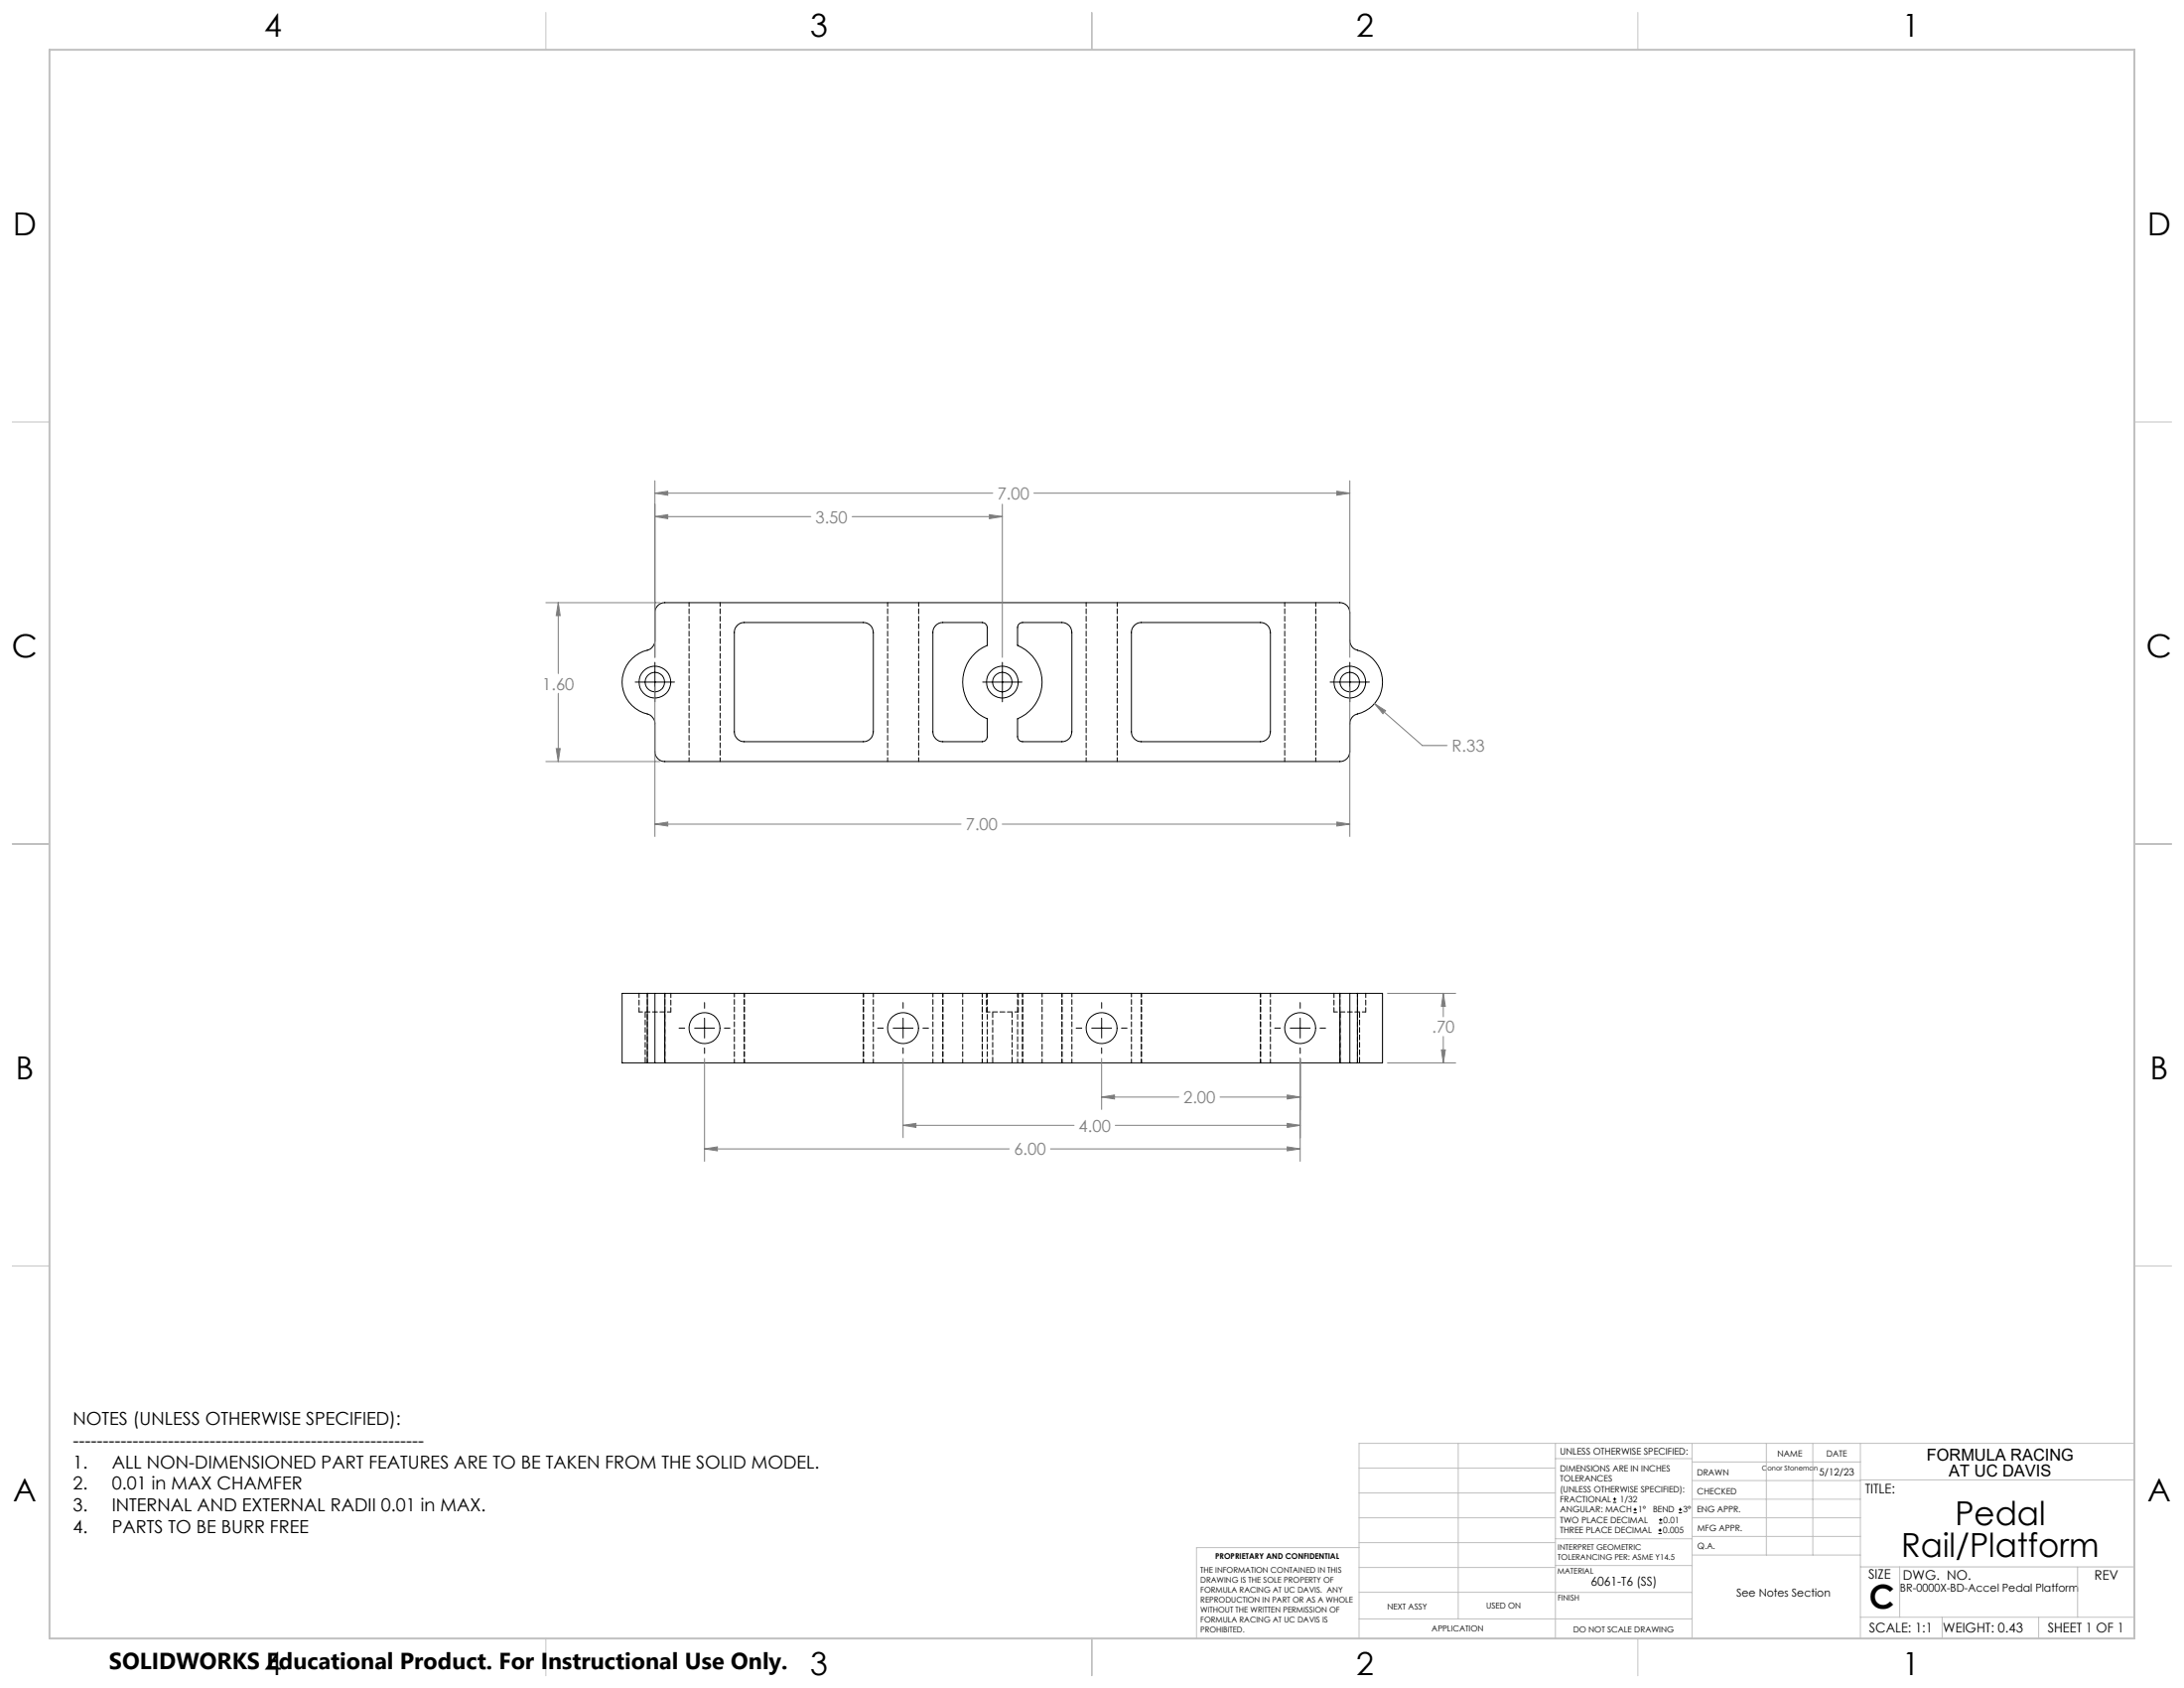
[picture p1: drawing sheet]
<svg xmlns="http://www.w3.org/2000/svg" width="559mm" height="432mm" viewBox="0 0 559 432" stroke-linecap="round" stroke-linejoin="round" font-family="sans-serif">
<g fill="none" stroke="#000" stroke-width=".25">
<path d="M168.3 154.9a2.33 2.33 0 0 1 1.8-.7h172.7a2.53 2.53 0 0 1 2.6 2.5v7.2a2.54 2.54 0 0 0 1.9 2.4 8.4 8.4 0 0 1 6.4 8.4 8.4 8.4 0 0 1-6.8 8.1l-1 .8-.5 1.1v7.6a2.53 2.53 0 0 1-2.6 2.5h-172.7a2.53 2.53 0 0 1-2.5-2.5v-7.2a3 3 0 0 0-3.1-2.8 8.4 8.4 0 0 1-5.3-8.6 8.4 8.4 0 0 1 6.8-7.5l1-.8 .5-1.1 .1-7.6a2.33 2.33 0 0 1 .7-1.8zM188.6 160a2.33 2.33 0 0 1 1.8-.8h30.5a2.53 2.53 0 0 1 2.5 2.6v25.4a2.53 2.53 0 0 1-2.5 2.5h-30.5a2.53 2.53 0 0 1-2.5-2.5v-25.4a2.33 2.33 0 0 1 .7-1.8zM239.4 160a2.33 2.33 0 0 1 1.8-.8h10.1a1.33 1.33 0 0 1 1.3 1.3v4.6a10.2 10.2 0 0 0-6.3 9.4 10.2 10.2 0 0 0 6.3 9.4v4.6a1.33 1.33 0 0 1-1.3 1.2h-10.1a2.53 2.53 0 0 1-2.5-2.5v-25.4a2.33 2.33 0 0 1 .7-1.8zM260.6 159.8l.3-.3 .7-.3h10.1a2.53 2.53 0 0 1 2.5 2.6v25.4a2.53 2.53 0 0 1-2.5 2.5h-10.1a1.33 1.33 0 0 1-1.3-1.2v-4.6a10.2 10.2 0 0 0 6.3-9.4 10.2 10.2 0 0 0-6.3-9.4v-4.6zM290.2 160a2.33 2.33 0 0 1 1.8-.8h30.5a2.53 2.53 0 0 1 2.5 2.6v25.4a2.53 2.53 0 0 1-2.5 2.5h-30.5a2.53 2.53 0 0 1-2.5-2.5v-25.4a2.33 2.33 0 0 1 .7-1.8zM162.5 174.5h10.1M167.6 169.4v10.1M251.4 174.5h10.1M256.5 169.4v10.1M340.3 174.5h10.1M345.4 169.4v10.1M165.6 254.1h2"/>
<path d="M165.6 254.1h-6.4v17.8h6.4M165.6 254.1v17.8M167.6 254.1h2.5M167.6 254.1v17.8M170.1 254.1v17.8M170.1 254.1h172.7M180.3 256.5v1.4M231.1 256.5v1.4M281.9 256.5v1.4M332.7 256.5v1.4M342.8 254.1h2.6M342.8 254.1v17.8"/>
<path d="M345.4 254.1h1.9M345.4 254.1v17.8M347.3 254.1h6.4v17.8h-6.4M347.3 254.1v17.8M165.6 271.9h2M167.6 271.9h2.5M170.1 271.9h172.7M173.7 263h1.5M177.7 263h5.1M180.3 260.5v5M180.3 268.1v1.4M185.3 263h1.5"/>
<path d="M224.5 263h1.5M228.5 263h5.1M231.1 260.5v5M231.1 268.1v1.4M236.1 263h1.5M275.3 263h1.5M279.3 263h5.1M281.9 260.5v5M281.9 268.1v1.4M286.9 263h1.5M326.1 263h1.5M330.1 263h5.1"/>
<path d="M332.7 260.5v5M332.7 268.1v1.4M337.7 263h1.5M342.8 271.9h2.6M345.4 271.9h1.9M412.7 384.3h.9M412.7 383.5h.9M413.1 383.1v.8M418 387h.8M418 386.2h.8M418.4 385.7v.9M424.3 392.3h.9"/>
<path d="M424.3 391.4h.9M424.5 389.6h.8M424.5 388.8h.8M424.7 391v.9M424.9 388.4v.8M429.5 387h.9M429.5 386.2h.9M429.9 385.7v.9"/>
<circle cx="167.6" cy="174.5" r="2.48"/>
<circle cx="167.6" cy="174.5" r="4.1"/>
<circle cx="256.5" cy="174.5" r="2.48"/>
<circle cx="256.5" cy="174.5" r="4.1"/>
<circle cx="345.4" cy="174.5" r="2.48"/>
<circle cx="345.4" cy="174.5" r="4.1"/>
<circle cx="180.3" cy="263" r="4"/>
<circle cx="231.1" cy="263" r="4"/>
<circle cx="281.9" cy="263" r="4"/>
<circle cx="332.7" cy="263" r="4"/>
</g>
<g fill="none" stroke="#000" stroke-width=".25" stroke-dasharray="1.3 .6" stroke-dashoffset=".3">
<path d="M176.3 154.1v40.7M227.1 154.1v40.7M277.9 154.1v40.7M328.7 154.1v40.7M184.2 194.8v-40.7M235 194.8v-40.7M285.8 194.8v-40.7M336.6 194.8v-40.7M246.3 254.1v17.8M342.8 254.1v17.8M165.6 271.9v-17.8M170.1 271.9v-17.8"/>
<path d="M187.9 271.9v-17.8M190.4 271.9v-17.8M220.9 271.9v-17.8M223.5 271.9v-17.8M238.7 271.9v-17.8M241.2 271.9v-17.8M251.3 271.9v-17.8M252.6 271.9v-17.8M260.4 271.9v-17.8M261.6 271.9v-17.8M266.6 271.9v-17.8M271.7 271.9v-17.8"/>
<path d="M274.3 271.9v-17.8M289.5 271.9v-17.8M292 271.9v-17.8M322.5 271.9v-17.8M325.1 271.9v-17.8M347.3 271.9v-17.8"/>
</g>
<path d="M163.5 258.9h8.1M252.4 258.9h8.1M341.3 258.9h8.1" fill="none" stroke="#000" stroke-width=".25" stroke-dasharray="1.3 .6" stroke-dashoffset=".4"/>
<path d="M163.5 254.1v4.8M171.6 258.9v-4.8M252.4 254.1v4.8M260.5 258.9v-4.8M341.3 254.1v4.8M349.4 258.9v-4.8" fill="none" stroke="#000" stroke-width=".25" stroke-dasharray="1.3 .6" stroke-dashoffset=".2"/>
<path d="M165.1 258.9v13M254 258.9v13M342.9 258.9v13M170.1 271.9v-13M259 271.9v-13M347.9 271.9v-13" fill="none" stroke="#000" stroke-width=".25" stroke-dasharray="1.3 .6" stroke-dashoffset="-.2"/>
<g fill="none" stroke="#808080" stroke-width=".25">
<path d="M167.6 132.2l3.3-.5v1zM167.6 126.2l3.3-.5v1zM167.6 123v45.2M167.6 132.2h39.9M167.6 126.2h86.4M218 132.2h38.5M253.2 131.7l3.3 .5-3.3 .5zM256.5 129v39.2M264.5 126.2h80.9M342.1 125.7l3.3 .5-3.3 .5zM345.4 123v45.2M139.7 154.2h29.1"/>
<path d="M142.8 154.2l.5 3.3h-1zM142.8 154.2v18.1M142.8 177.3v17.5M167.6 175.8v38.2M345.4 175.8v38.2M351.7 180l2.8 1.8-.7 .8zM351.7 180l12.2 10.7h6.4M139.7 194.8h29.1M142.3 191.5h1l-.5 3.3zM167.6 210.8l3.3-.5v1zM167.6 210.8h78.3M256.4 210.8h89"/>
<path d="M342.1 210.3l3.3 .5-3.3 .5zM355 254.1h17.5M369.3 254.1l.5 3.3h-1zM369.3 254.1v6M180.3 270.8v26.3M231.1 270.8v20.2M281.9 270.8v13M332.7 270.8v26.3M355 271.9h17.5M368.8 268.6h1l-.5 3.3zM369.3 265.1v6.8M180.3 293.9l3.3-.5v1z"/>
<path d="M180.3 293.9h77.9M231.1 287.9l3.3-.5v1zM231.1 287.9h43.7M268.8 293.9h63.9M281.9 280.6l3.3-.5v1zM281.9 280.6h19.7M285.4 287.9h47.3M312.2 280.6h20.5M329.4 280.1l3.3 .5-3.3 .5zM329.4 287.4l3.3 .5-3.3 .5zM329.4 293.4l3.3 .5-3.3 .5z"/>
</g>
<g fill="none" stroke="#c0c0c0" stroke-width=".25">
<path d="M139.7 3.2v9.5M279.4 3.2v9.5M419.1 3.2v9.5M3.1 107.9h9.6M546.1 107.9h9.5M3.1 215.9h9.6M546.1 215.9h9.5M3.1 323.8h9.6M546.1 323.8h9.5M347.7 375.6h50.3M373.1 369.2v44.9M398 369.2v49.9"/>
<path d="M398 373.1h34.9M432.9 369.2v49.9M432.9 378.7h43.1M432.9 374h43.1M451.9 369.2v28.6M463.8 369.2v28.6M476 369.2v49.9M476 378.6h70.1M546.1 369.2h-198.4v49.9M347.7 394.6h50.3M347.7 388.3h50.3M347.7 381.9h50.3"/>
<path d="M347.7 395.9h-41.6v23.2M398 393.6h35M432.9 383.5h43.1M432.9 388.3h43.1M432.9 393h43.1M433 397.8h43M139.7 419.1v9.6M279.4 419.1v9.6M347.7 414.1h85.2M347.7 401h50.3M347.7 407.3h50.3M398 407.4h34.9"/>
<path d="M398 400.5h35M419.1 419.1v9.6M476 413.7h70.1M476 400.8h70.1M486.1 400.8v12.9M496.9 413.7v5.4M521.6 413.7v5.4M531.6 400.8v12.9"/>
</g>
<path d="M12.7 12.7h533.4v406.4h-533.4z" fill="none" stroke="#c0c0c0" stroke-width=".5"/>
<path d="M167.6 132.2l3.3-.5v1zM253.2 131.7l3.3 .5-3.3 .5zM167.6 126.2l3.3-.5v1zM342.1 125.7l3.3 .5-3.3 .5zM142.3 191.5h1l-.5 3.3zM142.8 154.2l.5 3.3h-1zM167.6 210.8l3.3-.5v1zM342.1 210.3l3.3 .5-3.3 .5zM351.7 180l2.1 2.6 .7-.8zM329.4 280.1l3.3 .5-3.3 .5zM281.9 280.6l3.3-.5v1zM329.4 287.4l3.3 .5-3.3 .5zM231.1 287.9l3.3-.5v1zM329.4 293.4l3.3 .5-3.3 .5zM180.3 293.9l3.3-.5v1zM368.8 268.6h1l-.5 3.3zM369.3 254.1l.5 3.3h-1z" fill="#808080"/>
<g font-size="8.5">
<text x="500.2" y="390.1">Pedal</text>
<text x="486.5" y="398.2">Rail/Platform</text>
<text x="478.3" y="411.4">C</text>
</g>
<g font-size="8.1">
<text x="67.6" y="9.3">4</text>
<text x="207.3" y="9.3">3</text>
<text x="347" y="9.3">2</text>
<text x="486.7" y="9.3">1</text>
<text x="3.3" y="60.1">D</text>
<text x="549.4" y="60.1">D</text>
<text x="3" y="168">C</text>
<text x="549.1" y="168">C</text>
<text x="4" y="276">B</text>
<text x="550.1" y="276">B</text>
<text x="3.3" y="383.9">A</text>
<text x="549.4" y="383.9">A</text>
<text x="67.6" y="428.4">4</text>
<text x="207.3" y="428.4">3</text>
<text x="347" y="428.4">2</text>
<text x="486.7" y="428.4">1</text>
</g>
<text font-size="5.9" x="27.9" y="427">SOLIDWORKS Educational Product. For Instructional Use Only.</text>
<g font-size="4.6">
<text x="18.6" y="364.4">NOTES (UNLESS OTHERWISE SPECIFIED):</text>
<text x="18.6" y="370">-----------------------------------------------------------</text>
<text x="18.6" y="375.5">1.</text>
<text x="28.7" y="375.5">ALL NON-DIMENSIONED PART FEATURES ARE TO BE TAKEN FROM THE SOLID MODEL.</text>
<text x="18.6" y="381.1">2.</text>
<text x="28.7" y="381.1">0.01 in MAX CHAMFER</text>
<text x="18.6" y="386.7">3.</text>
<text x="28.7" y="386.7">INTERNAL AND EXTERNAL RADII 0.01 in MAX.</text>
<text x="18.6" y="392.3">4.</text>
<text x="28.7" y="392.3">PARTS TO BE BURR FREE</text>
</g>
<g font-size="4.2" fill="#808080">
<text x="255.2" y="127.8">7.00</text>
<text x="208.7" y="133.7">3.50</text>
<text x="138.7" y="176.4">1.60</text>
<text x="371.5" y="192.3">R.33</text>
<text x="247.1" y="212.4">7.00</text>
<text x="366.4" y="264.2">.70</text>
<text x="302.8" y="282.2">2.00</text>
<text x="276" y="289.5">4.00</text>
<text x="259.4" y="295.5">6.00</text>
</g>
<g font-size="4.2">
<text x="493" y="373.5">FORMULA RACING</text>
<text x="498.7" y="377.8">AT UC DAVIS</text>
</g>
<g font-size="3.4">
<text x="477.2" y="381.9">TITLE:</text>
<text x="478.1" y="404">SIZE</text>
<text x="486.9" y="404">DWG. NO.</text>
<text x="535.9" y="404.1">REV</text>
<text x="478.2" y="417.6">SCALE: 1:1</text>
<text x="497.1" y="417.7">WEIGHT: 0.43</text>
<text x="523.9" y="417.6">SHEET 1 OF 1</text>
</g>
<text font-size="3.2" x="407" y="405.7">6061-T6 (SS)</text>
<g font-size="2.8">
<text x="486.1" y="407.2">BR-0000X-BD-Accel Pedal Platform</text>
<text x="444.3" y="408.5">See Notes Section</text>
</g>
<text font-size="2.5" x="465.5" y="377.3">5/12/23</text>
<text font-size="2.4" x="399.2" y="372.1">UNLESS OTHERWISE SPECIFIED:</text>
<g font-size="2.2">
<text x="399.2" y="376.4">DIMENSIONS ARE IN INCHES</text>
<text x="434.2" y="377.3">DRAWN</text>
<text x="454.8" y="372.5">NAME</text>
<text x="467.3" y="372.6">DATE</text>
<text x="399.2" y="379">TOLERANCES</text>
<text x="399.2" y="381.7">(UNLESS OTHERWISE SPECIFIED):</text>
<text x="434.3" y="382.2">CHECKED</text>
<text x="399.2" y="389.6">TWO PLACE DECIMAL</text>
<text x="399.2" y="384.3">FRACTIONAL</text>
<text x="399.2" y="387">ANGULAR: MACH</text>
<text x="414.5" y="384.3">1/32</text>
<text x="419.1" y="387">1°</text>
<text x="422.9" y="387">BEND</text>
<text x="425.6" y="389.6">0.01</text>
<text x="430.6" y="387">3°</text>
<text x="434.2" y="386.9">ENG APPR.</text>
<text x="399.2" y="392.3">THREE PLACE DECIMAL</text>
<text x="425.5" y="392.3">0.005</text>
<text x="434.3" y="391.6">MFG APPR.</text>
<text x="434.3" y="396.3">Q.A.</text>
</g>
<g font-size="2.1">
<text x="354.9" y="411.6">NEXT ASSY</text>
<text x="380.3" y="411.6">USED ON</text>
<text x="366.3" y="417.4">APPLICATION</text>
<text x="402.5" y="417.5">DO NOT SCALE DRAWING</text>
</g>
<g font-size="2">
<text x="310.9" y="398.8">PROPRIETARY AND CONFIDENTIAL</text>
<text x="398.6" y="396.5">INTERPRET GEOMETRIC</text>
<text x="398.6" y="399">TOLERANCING PER: ASME Y14.5</text>
<text x="307.2" y="402.4">THE INFORMATION CONTAINED IN THIS</text>
<text x="307.2" y="404.9">DRAWING IS THE SOLE PROPERTY OF</text>
<text x="307.2" y="407.5">FORMULA RACING AT UC DAVIS. ANY</text>
<text x="398.5" y="402.6">MATERIAL</text>
<text x="307.2" y="410">REPRODUCTION IN PART OR AS A WHOLE</text>
<text x="307.2" y="412.5">WITHOUT THE WRITTEN PERMISSION OF</text>
<text x="398.5" y="409.4">FINISH</text>
<text x="307.2" y="415">FORMULA RACING AT UC DAVIS IS</text>
<text x="307.2" y="417.6">PROHIBITED.</text>
</g>
<text font-size="1.8" x="450.8" y="376.3">Conor Stoneman</text>
</svg>
